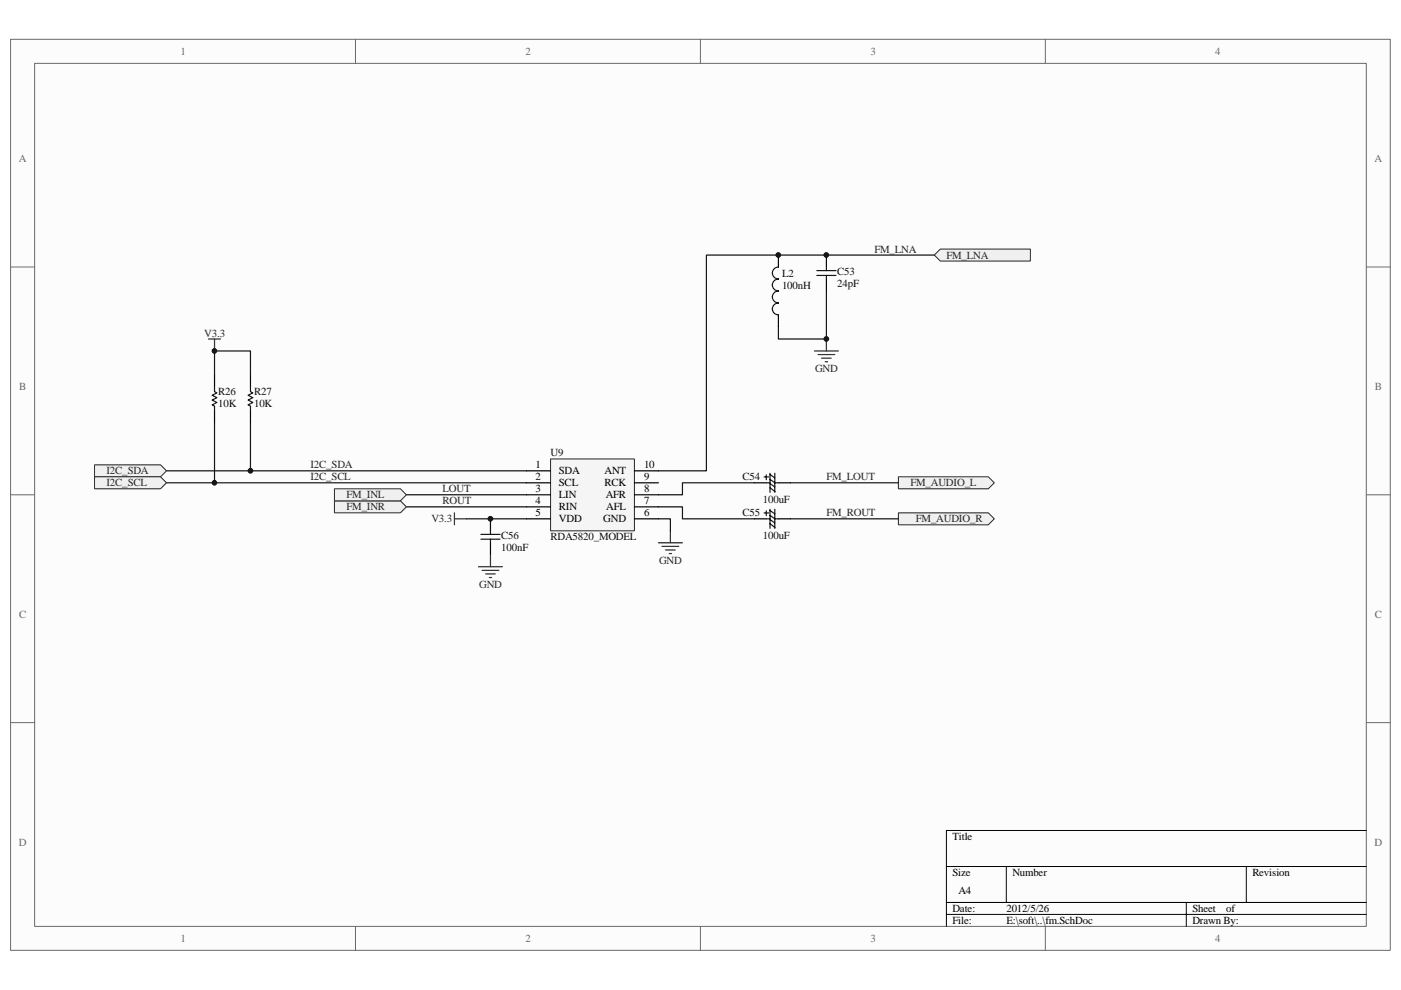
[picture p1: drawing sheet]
<svg xmlns="http://www.w3.org/2000/svg" width="297mm" height="210mm" viewBox="0 0 297 210" stroke-linecap="round" stroke-linejoin="round" font-family="sans-serif">
<path d="M2.3 8.4h292.5v193.2h-292.5z" fill="#fcfcfc"/>
<path d="M2.2 8.3h292.6v193.3h-292.6z" fill="none" stroke="#6a6a6a" stroke-width=".21"/>
<path d="M7.4 13.5h282.3v183h-282.3z" fill="#fcfcfc"/>
<g fill="none" stroke="#6a6a6a" stroke-width=".21">
<path d="M7.3 13.4h282.4v183.1h-282.4zM75.4 8.3v5.1M148.5 8.3v5.1M221.6 8.3v5.1M2.2 56.6h5.1M289.7 56.6h5.1M2.2 104.9h5.1M289.7 104.9h5.1M2.2 153.3h5.1M289.7 153.3h5.1M75.4 196.5v5.1M148.5 196.5v5.1"/>
<path d="M221.6 196.5v5.1"/>
</g>
<path d="M289.7 176.1h-89v20.4M200.7 183.8h89M200.7 191.4h89M200.7 194h89M213.4 183.8v7.6M251.5 191.4v5.1M264.2 183.8v7.6" fill="none" stroke="#000" stroke-width=".21"/>
<g fill="#f0f0f0" stroke="#262626" stroke-width=".21">
<path d="M190.5 108.8h19l1.3 1.2-1.3 1.3h-19z" fill-rule="evenodd"/>
<path d="M190.5 101.1h19l1.3 1.3-1.3 1.3h-19z" fill-rule="evenodd"/>
</g>
<path d="M35.3 99.9h76.3M35.3 102.4h76.3" fill="none" stroke="#0e0e0e" stroke-width=".25"/>
<g fill="#f0f0f0" stroke="#262626" stroke-width=".21">
<path d="M20 98.6h14l1.3 1.3-1.3 1.2h-14z" fill-rule="evenodd"/>
<path d="M20 101.1h14l1.3 1.3-1.3 1.3h-14z" fill-rule="evenodd"/>
</g>
<path d="M86.2 104.9h25.4M86.2 107.5h25.4" fill="none" stroke="#0e0e0e" stroke-width=".25"/>
<g fill="#f0f0f0" stroke="#262626" stroke-width=".21">
<path d="M70.9 106.2h14l1.3 1.3-1.3 1.3h-14z" fill-rule="evenodd"/>
<path d="M70.9 103.7h14l1.3 1.2-1.3 1.3h-14z" fill-rule="evenodd"/>
</g>
<g fill="none" stroke="#1c1c1c" stroke-width=".25">
<path d="M165 59.2a1.27 1.27 0 0 0-1.2 1.3 1.25 1.25 0 0 0 1.2 1.2 1.27 1.27 0 0 0-1.2 1.3 1.25 1.25 0 0 0 1.2 1.2v.1a1.27 1.27 0 0 0-1.2 1.2 1.25 1.25 0 0 0 1.2 1.3M165 56.6a1.26 1.26 0 0 0-1.2 1.3 1.25 1.25 0 0 0 1.2 1.3M173.2 57.4h4M173.2 58.4h4M175.2 56.6v.8M175.2 58.4v.8M102 113.3h4M102 114.4h4M104 112.6v.7M104 114.4v.7M162 101.2h1M162 108.8h1"/>
<path d="M162.5 100.7v1M162.5 108.4v1M162.5 102.4h.8M162.5 110h.8M163.3 100.4v4M163.3 108v4.1M163.3 101.7l1 .7h.7M163.3 103.5l1 .7M163.3 100.6l1 .8M163.3 102.6l1 .7M163.3 109.3l1 .7h.7M163.3 111.1l1 .8"/>
<path d="M163.3 108.3l1 .7M163.3 110.2l1 .7M164.3 100.4v4M164.3 108v4.1"/>
</g>
<path d="M165 54.1v2.5M175.2 54.1v2.5M175.2 59.2v2.5M165 66.8v2.6M104 110v2.6M104 115.1v2.6M160 102.4h2.5M160 110h2.5M165 102.4h2.6M165 110h2.6" fill="none" stroke="#000" stroke-width=".25"/>
<path d="M198.1 54.1h-48.3v45.8h-10.2M175.2 61.7v10.2h-10.2v-2.5M139.6 107.5h5.1v2.5h15.3M160 102.4h-15.3v2.5h-5.1M167.6 102.4h22.9M167.6 110h22.9" fill="none" stroke="#0e0e0e" stroke-width=".25"/>
<path d="M172.7 74.4h5.1M173.4 75.2h3.6M174.2 76h2M175 76.7h.5M175.2 71.9v2.5M96.3 108.8v2.5M96.3 110h2.6M104 117.7v2.5M101.4 120.2h5.1M102.2 121h3.6M103 121.7h2M103.7 122.5h.5" fill="none" stroke="#262626" stroke-width=".25"/>
<path d="M199.4 52.8h19.1v2.6h-19.1l-1.3-1.3z" fill-rule="evenodd" fill="#f0f0f0" stroke="#262626" stroke-width=".21"/>
<path d="M45.5 79.5v2.6M53.1 79.5v2.6M45.5 87.2v2.5M53.1 87.2v2.5" fill="none" stroke="#000" stroke-width=".25"/>
<path d="M45.5 82.1v1l.5 .2-1 .5 1 .5-1 .6 1 .5-1 .5 .5 .2v1.1M53.1 82.1v1l.5 .2-1 .5 1 .5-1 .6 1 .5-1 .5 .5 .2v1.1" fill="none" stroke="#1c1c1c" stroke-width=".25"/>
<path d="M45.5 79.5v-5.1h7.6v5.1M45.5 89.7v12.7M53.1 89.7v10.2" fill="none" stroke="#0e0e0e" stroke-width=".25"/>
<path d="M44.2 71.9h2.6M45.5 71.9v2.5" fill="none" stroke="#262626" stroke-width=".25"/>
<path d="M116.8 97.4h17.7v15.2h-17.7z" fill="#f5f5f5"/>
<path d="M116.7 97.3h17.8v15.3h-17.8z" fill="none" stroke="#262626" stroke-width=".21"/>
<path d="M111.6 99.9h5.1M134.5 99.9h5.1M111.6 102.4h5.1M111.6 104.9h5.1M111.6 107.5h5.1M111.6 110h5.1M134.5 102.4h5.1M134.5 104.9h5.1M134.5 107.5h5.1M134.5 110h5.1" fill="none" stroke="#000" stroke-width=".25"/>
<path d="M98.9 110h12.7M139.6 110h2.5v2.6" fill="none" stroke="#0e0e0e" stroke-width=".25"/>
<path d="M139.6 115.1h5.1M140.4 115.9h3.5M141.1 116.6h2M141.9 117.4h.5M142.1 112.6v2.5" fill="none" stroke="#262626" stroke-width=".25"/>
<g fill="#0e0e0e" stroke="#0e0e0e" stroke-width=".21">
<circle cx="45.5" cy="102.4" r=".49"/>
<circle cx="45.5" cy="74.4" r=".49"/>
<circle cx="53.1" cy="99.9" r=".49"/>
<circle cx="104" cy="110" r=".5"/>
<circle cx="165" cy="54.1" r=".5"/>
<circle cx="175.2" cy="71.9" r=".5"/>
<circle cx="175.2" cy="54.1" r=".5"/>
</g>
<g font-size="2.3" fill="#696969">
<text x="38.3" y="11.6">1</text>
<text x="111.4" y="11.6">2</text>
<text x="184.5" y="11.6">3</text>
<text x="257.7" y="11.6">4</text>
<text x="4" y="34.5">A</text>
<text x="291.4" y="34.5">A</text>
<text x="4" y="82.8">B</text>
<text x="291.5" y="82.8">B</text>
<text x="4" y="131.1">C</text>
<text x="291.5" y="131.1">C</text>
<text x="4" y="179.4">D</text>
<text x="291.4" y="179.4">D</text>
<text x="38.3" y="199.8">1</text>
<text x="111.4" y="199.8">2</text>
<text x="184.5" y="199.8">3</text>
<text x="257.7" y="199.8">4</text>
</g>
<g font-size="2.3" fill="#262626">
<text x="185.4" y="53.6">FM_LNA</text>
<text x="200.7" y="54.9">FM_LNA</text>
<text x="43.3" y="71.4">V3.3</text>
<text x="172.8" y="79">GND</text>
<text x="22.6" y="100.6">I2C_SDA</text>
<text x="65.8" y="99.4">I2C_SDA</text>
<text x="65.8" y="101.9">I2C_SCL</text>
<text x="175.2" y="101.9">FM_LOUT</text>
<text x="22.6" y="103.2">I2C_SCL</text>
<text x="73.5" y="105.7">FM_INL</text>
<text x="93.8" y="104.4">LOUT</text>
<text x="93.8" y="107">ROUT</text>
<text x="193" y="103.2">FM_AUDIO_L</text>
<text x="73.5" y="108.2">FM_INR</text>
<text x="91.5" y="110.8">V3.3</text>
<text x="175.2" y="109.5">FM_ROUT</text>
<text x="194.2" y="110.8">FM_AUDIO_R</text>
<text x="139.7" y="119.7">GND</text>
<text x="101.6" y="124.7">GND</text>
</g>
<g font-size="2.3" fill="#0e0e0e">
<text x="165.8" y="58.7">L2</text>
<text x="177.5" y="58.4">C53</text>
<text x="165.8" y="61.2">100nH</text>
<text x="177.5" y="61">24pF</text>
<text x="46.2" y="83.8">R26</text>
<text x="53.9" y="83.8">R27</text>
<text x="46.2" y="86.4">10K</text>
<text x="53.9" y="86.4">10K</text>
<text x="116.7" y="96.8">U9</text>
<text x="157.4" y="101.9">C54</text>
<text x="161.7" y="106.7">100uF</text>
<text x="157.4" y="109.5">C55</text>
<text x="106.3" y="114.4">C56</text>
<text x="106.3" y="116.9">100nF</text>
<text x="116.7" y="114.6">RDA5820_MODEL</text>
<text x="161.7" y="114.4">100uF</text>
</g>
<g font-size="2.3">
<text x="113.6" y="99.4">1</text>
<text x="113.6" y="101.9">2</text>
<text x="118.5" y="100.6">SDA</text>
<text x="128.2" y="100.6">ANT</text>
<text x="136.6" y="101.9">9</text>
<text x="136.6" y="99.4">10</text>
<text x="113.6" y="104.4">3</text>
<text x="113.6" y="107">4</text>
<text x="118.5" y="103.2">SCL</text>
<text x="118.5" y="105.7">LIN</text>
<text x="128.2" y="103.2">RCK</text>
<text x="128.4" y="105.7">AFR</text>
<text x="136.6" y="107">7</text>
<text x="136.6" y="104.4">8</text>
<text x="113.6" y="109.5">5</text>
<text x="118.5" y="108.2">RIN</text>
<text x="118.5" y="110.8">VDD</text>
<text x="127.9" y="110.8">GND</text>
<text x="128.5" y="108.2">AFL</text>
<text x="136.6" y="109.5">6</text>
<text x="201.9" y="178.1">Title</text>
<text x="201.9" y="185.8">Size</text>
<text x="214.6" y="185.8">Number</text>
<text x="265.5" y="185.8">Revision</text>
<text x="203.2" y="189.6">A4</text>
<text x="201.9" y="193.4">Date:</text>
<text x="201.9" y="195.9">File:</text>
<text x="213.4" y="193.4">2012/5/26</text>
<text x="213.4" y="195.9">E:\soft\..\fm.SchDoc</text>
<text x="252.8" y="195.9">Drawn By:</text>
<text x="252.8" y="193.4">Sheet</text>
<text x="259.9" y="193.4">of</text>
</g>
</svg>
